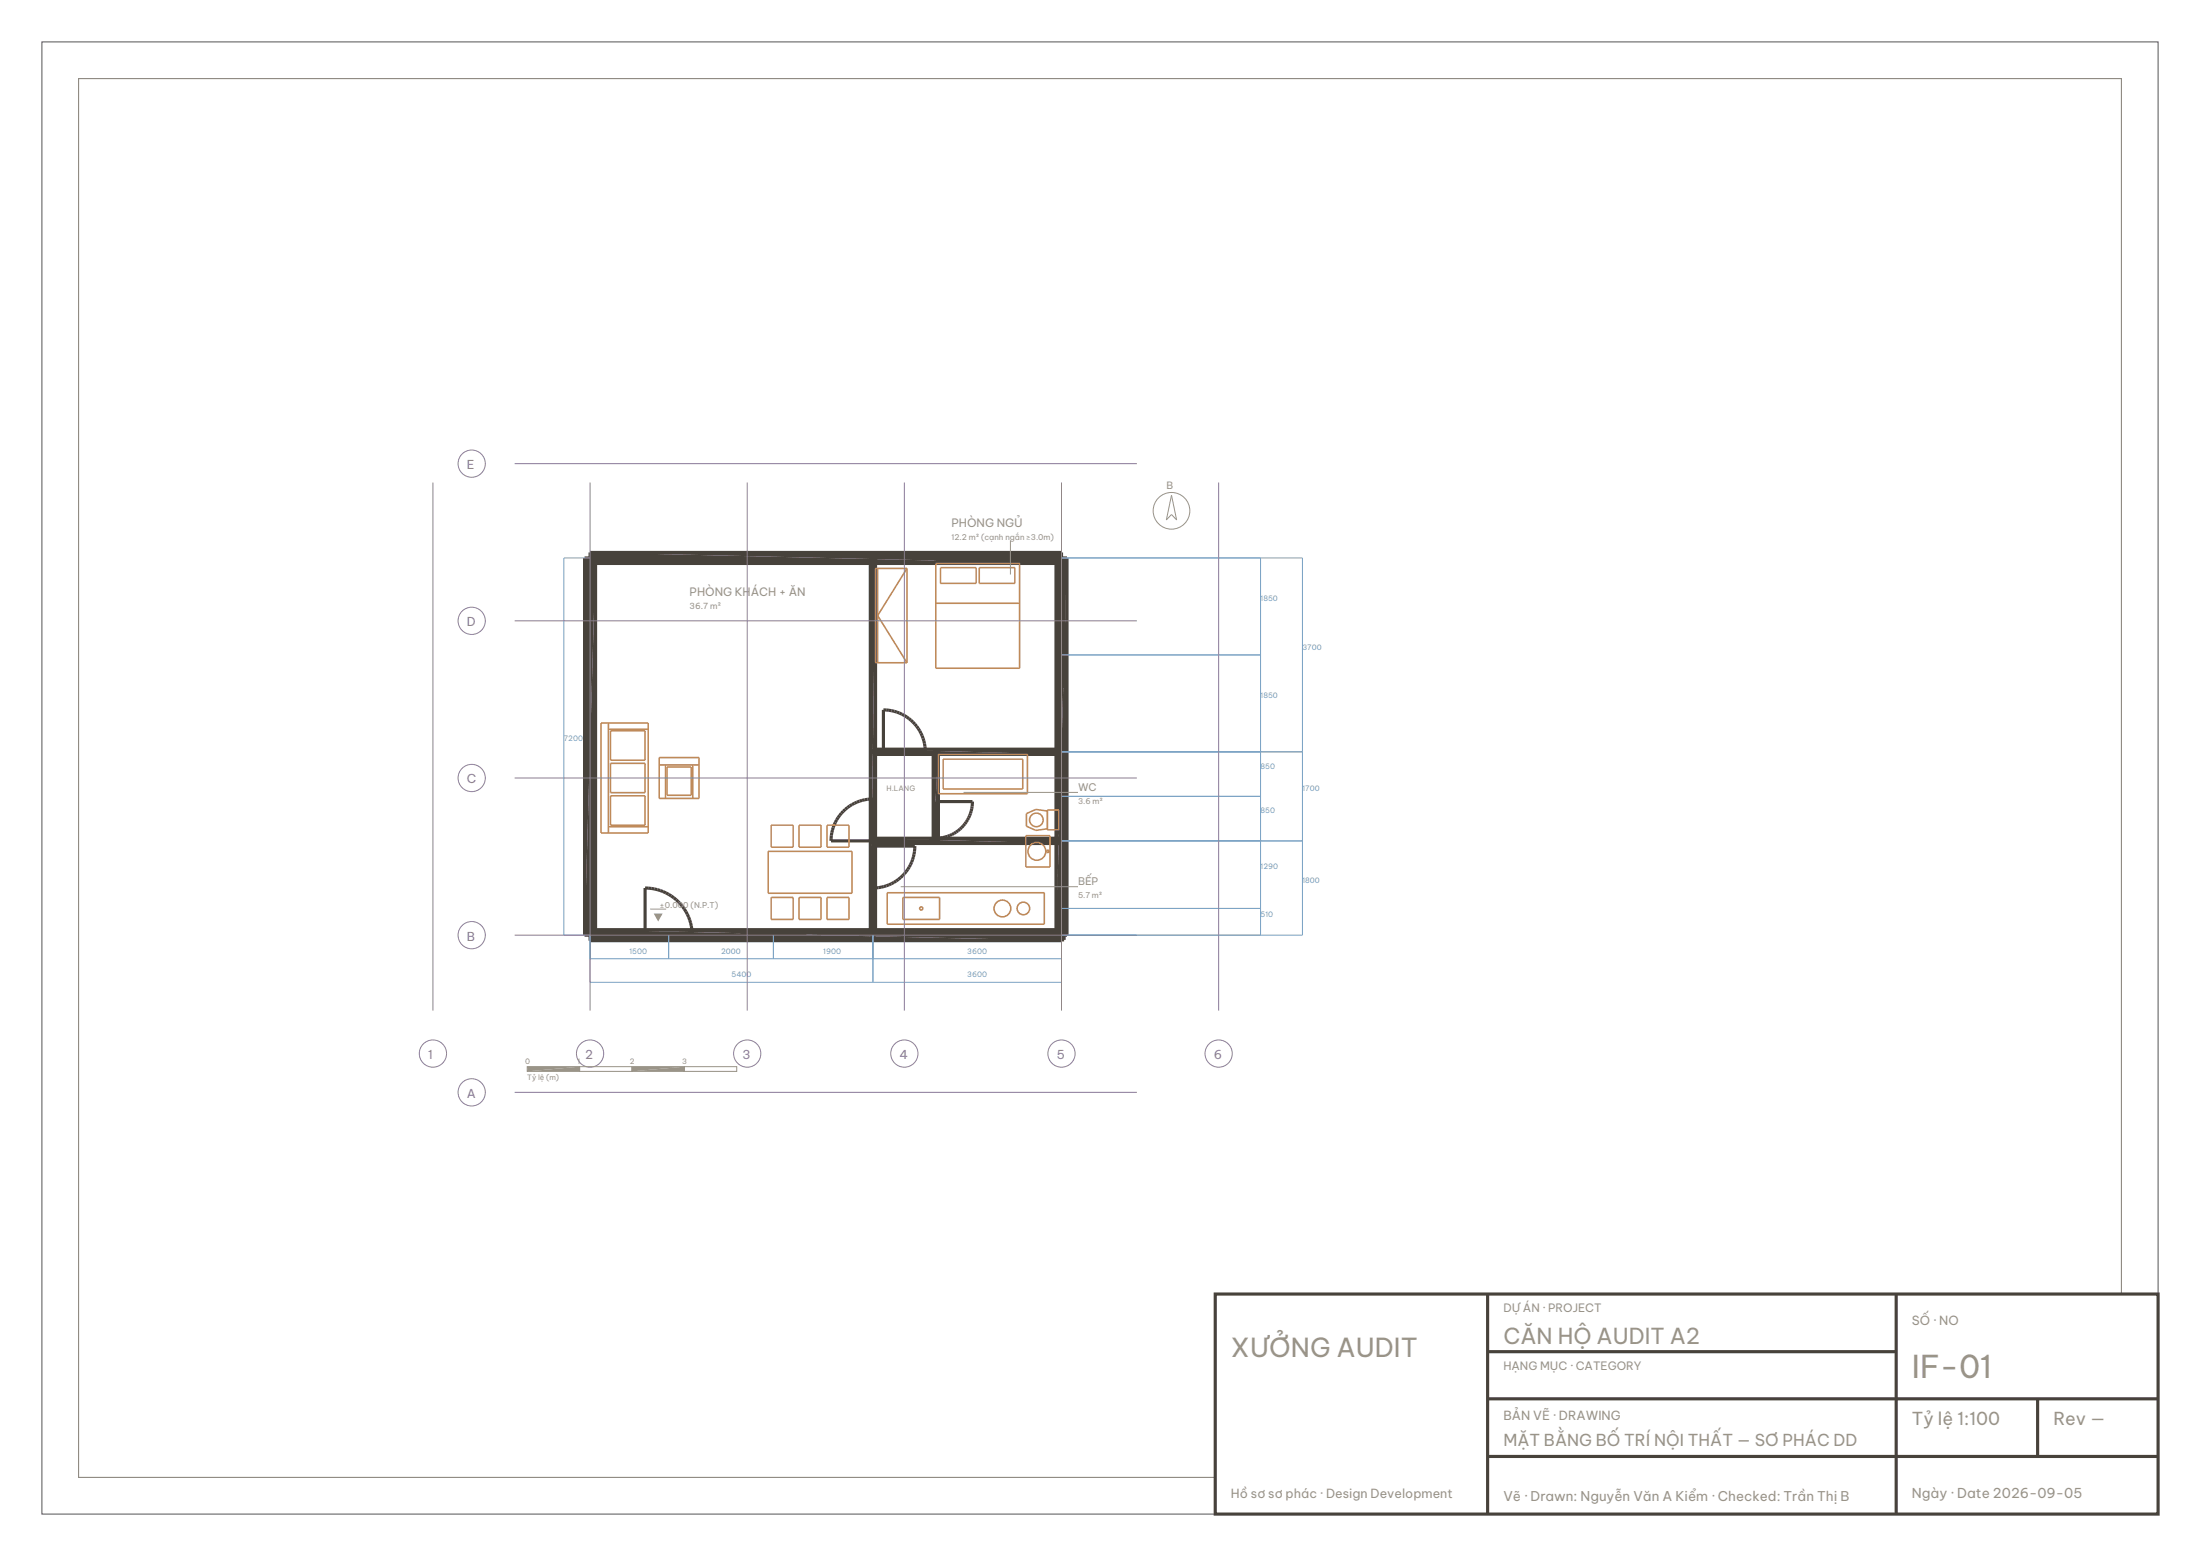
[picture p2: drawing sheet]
<svg xmlns="http://www.w3.org/2000/svg" width="420mm" height="297mm" viewBox="0 0 420 297" stroke-linecap="round" stroke-linejoin="round" font-family="sans-serif">
<path d="M15 15h390v267h-390z" fill="none" stroke="#c9c2b5" stroke-width=".2"/>
<g fill="#47423b">
<path d="M112.7 177.4h89.9v2.2z"/>
<path d="M112.7 177.4l89.9 2.2h-89.9z"/>
</g>
<path d="M112.7 177.4h89.9v2.2h-89.9z" fill="none" stroke="#47423b" stroke-width=".6" stroke-linecap="butt"/>
<g fill="#47423b">
<path d="M201.6 106.5h2.1l-2.1 72z"/>
<path d="M203.7 106.5v72h-2.1z"/>
</g>
<path d="M201.6 106.5h2.1v72h-2.1z" fill="none" stroke="#47423b" stroke-width=".6" stroke-linecap="butt"/>
<g fill="#47423b">
<path d="M112.7 105.5l89.9 2.1h-89.9z"/>
<path d="M112.7 105.5h89.9v2.1z"/>
</g>
<path d="M112.7 105.5h89.9v2.1h-89.9z" fill="none" stroke="#47423b" stroke-width=".6" stroke-linecap="butt"/>
<g fill="#47423b">
<path d="M113.7 106.5v72h-2.1z"/>
<path d="M111.6 106.5h2.1l-2.1 72z"/>
</g>
<path d="M111.6 106.5h2.1v72h-2.1z" fill="none" stroke="#47423b" stroke-width=".6" stroke-linecap="butt"/>
<g fill="#47423b">
<path d="M166.2 106.5h1l-1 72z"/>
<path d="M167.2 106.5v72h-1z"/>
</g>
<path d="M166.2 106.5h1v72h-1z" fill="none" stroke="#47423b" stroke-width=".6" stroke-linecap="butt"/>
<g fill="#47423b">
<path d="M166.7 160h35.9v1z"/>
<path d="M166.7 160l35.9 1h-35.9z"/>
</g>
<path d="M166.7 160h35.9v1h-35.9z" fill="none" stroke="#47423b" stroke-width=".6" stroke-linecap="butt"/>
<g fill="#47423b">
<path d="M166.7 143h35.9v1z"/>
<path d="M166.7 143l35.9 1h-35.9z"/>
</g>
<path d="M166.7 143h35.9v1h-35.9z" fill="none" stroke="#47423b" stroke-width=".6" stroke-linecap="butt"/>
<g fill="#47423b">
<path d="M178.2 143.5h1l-1 17z"/>
<path d="M179.2 143.5v17h-1z"/>
</g>
<g fill="none" stroke="#47423b" stroke-width=".6" stroke-linecap="butt">
<path d="M178.7 106h11.9v1h-11.9zM178.7 106.5h11.9M202.1 119h1.1v12h-1.1zM202.6 119v12M112.2 136.5h.9v12h-.9zM112.7 136.5v12M168.6 135.5a8 8 0 0 1 8 8h-8zM161 154.8a8 8 0 0 1 5.7-2.3v8h-8.1a8 8 0 0 1 2.4-5.7zM178.2 143.5h1v17h-1zM178.7 153h6.9a7 7 0 0 1-6.9 7zM202.1 146h1.1v12h-1.1zM202.6 146v12"/>
<path d="M123.1 169.5a9 9 0 0 1 9 9h-9zM141.6 178.5h12M141.6 178h12v1h-12zM166.7 161.5h7.9a8 8 0 0 1-7.9 8zM202.1 167.4h1.1v12h-1.1zM202.6 167.4v12"/>
</g>
<g fill="none" stroke="#bf8a59" stroke-width=".3">
<path d="M167.6 108.5v18M173.2 108.5v18M173.2 108.5h-6v18h6M173.2 108.5l-5.6 9 5.6 9M178.7 107.6h16v19.9h-16zM178.7 115.2h16M179.6 108.3h6.7v3.1h-6.7zM187 108.3h6.7v3.1h-6.7zM114.8 138h9v21h-9zM116.1 138v21M116.1 139.2h7.7M116.6 139.5h6.5v5.6h-6.5z"/>
<path d="M116.1 157.8h7.7M116.6 145.7h6.5v5.6h-6.5zM116.6 151.9h6.5v5.6h-6.5zM125.8 144.6h7.7v7.8h-7.7zM125.8 146h7.7M127 146v6.4M127.4 146.4h4.5v5.4h-4.5zM132.3 146v6.4M147.2 157.5h4.2v4.2h-4.2zM152.6 157.5h4.2v4.2h-4.2zM157.9 157.5h4.2v4.2h-4.2zM179.2 144h16.9v7.5h-16.9z"/>
<path d="M180.1 144.9h15.1v5.7h-15.1zM195.8 159.5h4.6v6h-4.6zM200 154.6h2.1v3.8h-2.1zM200 154.8l-2.2-.3-1.9 .8v2.4l1.9 .8 2.2-.3M146.6 162.5h16v8h-16zM147.2 171.3h4.2v4.2h-4.2zM152.6 171.3h4.2v4.2h-4.2zM157.9 171.3h4.2v4.2h-4.2zM169.4 170.4h30v6h-30zM172.4 171.3h7v4.2h-7z"/>
<circle cx="197.8" cy="156.5" r="1.3"/>
<circle cx="175.9" cy="173.4" r=".3"/>
<circle cx="191.4" cy="173.4" r="1.6"/>
<circle cx="195.4" cy="173.4" r="1.2"/>
<circle cx="197.9" cy="162.5" r="1.7"/>
<circle cx="200" cy="162.5" r=".22"/>
</g>
<path d="M192.9 103.2v6.5M183.9 151.3h21.9M172 169.3h33.8" fill="none" stroke="#999487" stroke-width=".19"/>
<path d="M124.8 174.4h1.7l-.9 1.5z" fill="#999487"/>
<g fill="none" stroke="#999487" stroke-width=".19">
<path d="M223.7 94.5l.9 4.7-.9-1-1 1zM124.1 173.5h3.1"/>
<circle cx="223.6" cy="97.5" r="3.5"/>
</g>
<path d="M112.7 106.5h-5.1v72h5.1v9h89.9v-9h46.1v-72h-46.1M240.6 106.5v72M202.6 125h38M202.6 143.5h46.1M202.6 152h38M127.7 178.5v4.5M147.6 178.5v4.5M166.7 178.5v9M202.6 160.5h46.1M202.6 173.4h38M112.7 183h89.9" fill="none" stroke="#7aa3c4" stroke-width=".19"/>
<g fill="none" stroke="#8a7a99" stroke-width=".19">
<path d="M82.6 92.1v100.8M98.2 88.5h118.8M112.7 92.1v100.8M142.7 92.1v100.8M172.7 92.1v100.8M202.6 92.1v100.8M232.6 92.1v100.8M98.2 118.5h118.8M98.2 148.5h118.8M98.2 178.5h118.8M98.2 208.5h118.8"/>
<circle cx="90" cy="88.5" r="2.6"/>
<circle cx="90" cy="118.5" r="2.6"/>
<circle cx="90" cy="148.5" r="2.6"/>
<circle cx="90" cy="178.5" r="2.6"/>
<circle cx="82.6" cy="201.1" r="2.6"/>
<circle cx="90" cy="208.5" r="2.6"/>
<circle cx="112.6" cy="201.1" r="2.6"/>
<circle cx="142.6" cy="201.1" r="2.6"/>
<circle cx="172.6" cy="201.1" r="2.6"/>
<circle cx="202.6" cy="201.1" r="2.6"/>
<circle cx="232.6" cy="201.1" r="2.6"/>
</g>
<g fill="#999487">
<path d="M100.7 204.5l9.9-.9v.9z"/>
<path d="M100.7 203.6h9.9l-9.9 .9z"/>
</g>
<path d="M100.7 203.6h10v.9h-10zM110.6 203.6h10v.9h-10z" fill="none" stroke="#999487" stroke-width=".19"/>
<g fill="#999487">
<path d="M120.6 204.5l10.1-.9v.9z"/>
<path d="M120.6 203.6h10.1l-10.1 .9z"/>
</g>
<path d="M120.6 203.6h10.1v.9h-10.1zM130.7 203.6h10v.9h-10z" fill="none" stroke="#999487" stroke-width=".19"/>
<path d="M15 15h390v267h-390z" fill="none" stroke="#8c8780" stroke-width=".19"/>
<path d="M8 8h404v281h-404z" fill="none" stroke="#545454" stroke-width=".19"/>
<path d="M232 247h180v42h-180z" fill="#fff"/>
<path d="M232 247h180v42h-180zM284 247v42M284 258h78M362 247v42M284 267h128M284 278h128M389 267v11" fill="none" stroke="#47423b" stroke-width=".6" stroke-linecap="butt"/>
<text font-size="6" fill="#9a9488" x="365" y="263">IF-01</text>
<text font-size="5" fill="#9a9488" x="235" y="259">XƯỞNG AUDIT</text>
<text font-size="4.2" fill="#9a9488" x="287" y="256.5">CĂN HỘ AUDIT A2</text>
<g font-size="3.4" fill="#9a9488">
<text x="365" y="272">Tỷ lệ 1:100</text>
<text x="392" y="272">Rev —</text>
</g>
<text font-size="3.1" fill="#9a9488" x="287" y="276">MẶT BẰNG BỐ TRÍ NỘI THẤT — SƠ PHÁC DD</text>
<g font-size="2.6" fill="#9a9488">
<text x="287" y="286.5">Vẽ · Drawn: Nguyễn Văn A Kiểm · Checked: Trần Thị B</text>
<text x="365" y="286">Ngày · Date 2026-09-05</text>
</g>
<g font-size="2.4" fill="#9a9488">
<text x="365" y="253">SỐ · NO</text>
<text x="287" y="271">BẢN VẼ · DRAWING</text>
<text x="235" y="286">Hồ sơ sơ phác · Design Development</text>
</g>
<g font-size="2.3" fill="#8a7a9a">
<text x="89.1" y="89.5">E</text>
<text x="89.1" y="119.5">D</text>
<text x="89.1" y="149.5">C</text>
<text x="89.1" y="179.5">B</text>
<text x="81.7" y="202.1">1</text>
<text x="111.7" y="202.1">2</text>
<text x="141.7" y="202.1">3</text>
<text x="171.7" y="202.1">4</text>
<text x="201.7" y="202.1">5</text>
<text x="231.7" y="202.1">6</text>
<text x="89.1" y="209.5">A</text>
</g>
<g font-size="2.2" fill="#9a9488">
<text x="181.7" y="100.6">PHÒNG NGỦ</text>
<text x="131.6" y="113.7">PHÒNG KHÁCH + ĂN</text>
<text x="287" y="250.5">DỰ ÁN · PROJECT</text>
<text x="287" y="261.5">HẠNG MỤC · CATEGORY</text>
</g>
<g font-size="2" fill="#9a9488">
<text x="205.8" y="151">WC</text>
<text x="205.8" y="169">BẾP</text>
</g>
<text font-size="1.9" fill="#9a9488" x="222.7" y="93.4">B</text>
<text font-size="1.6" fill="#9a9488" x="131.6" y="116.2">36.7 m²</text>
<g font-size="1.5" fill="#9a9488">
<text x="181.7" y="103.2">12.2 m² (cạnh ngắn ≥3.0m)</text>
<text x="205.8" y="153.5">3.6 m²</text>
<text x="125.9" y="173.3">±0.000 (N.P.T)</text>
<text x="205.8" y="171.5">5.7 m²</text>
</g>
<g font-size="1.4" fill="#7aa2c4">
<text x="240.6" y="114.7">1850</text>
<text x="248.7" y="124">3700</text>
<text x="240.6" y="133.3">1850</text>
<text x="107.6" y="141.5">7200</text>
<text x="240.6" y="146.8">850</text>
<text x="240.6" y="155.2">850</text>
<text x="248.7" y="151">1700</text>
<text x="240.6" y="166">1290</text>
<text x="248.7" y="168.5">1800</text>
<text x="240.6" y="175">510</text>
<text x="120.1" y="182">1500</text>
<text x="137.6" y="182">2000</text>
<text x="157.2" y="182">1900</text>
<text x="184.6" y="182">3600</text>
<text x="139.7" y="186.5">5400</text>
<text x="184.6" y="186.5">3600</text>
</g>
<g font-size="1.4" fill="#9a9488">
<text x="169.3" y="151">H.LANG</text>
<text x="100.2" y="203">0</text>
<text x="110.2" y="203">1</text>
<text x="120.3" y="203">2</text>
<text x="130.2" y="203">3</text>
<text x="100.7" y="206.1">Tỷ lệ (m)</text>
</g>
</svg>
